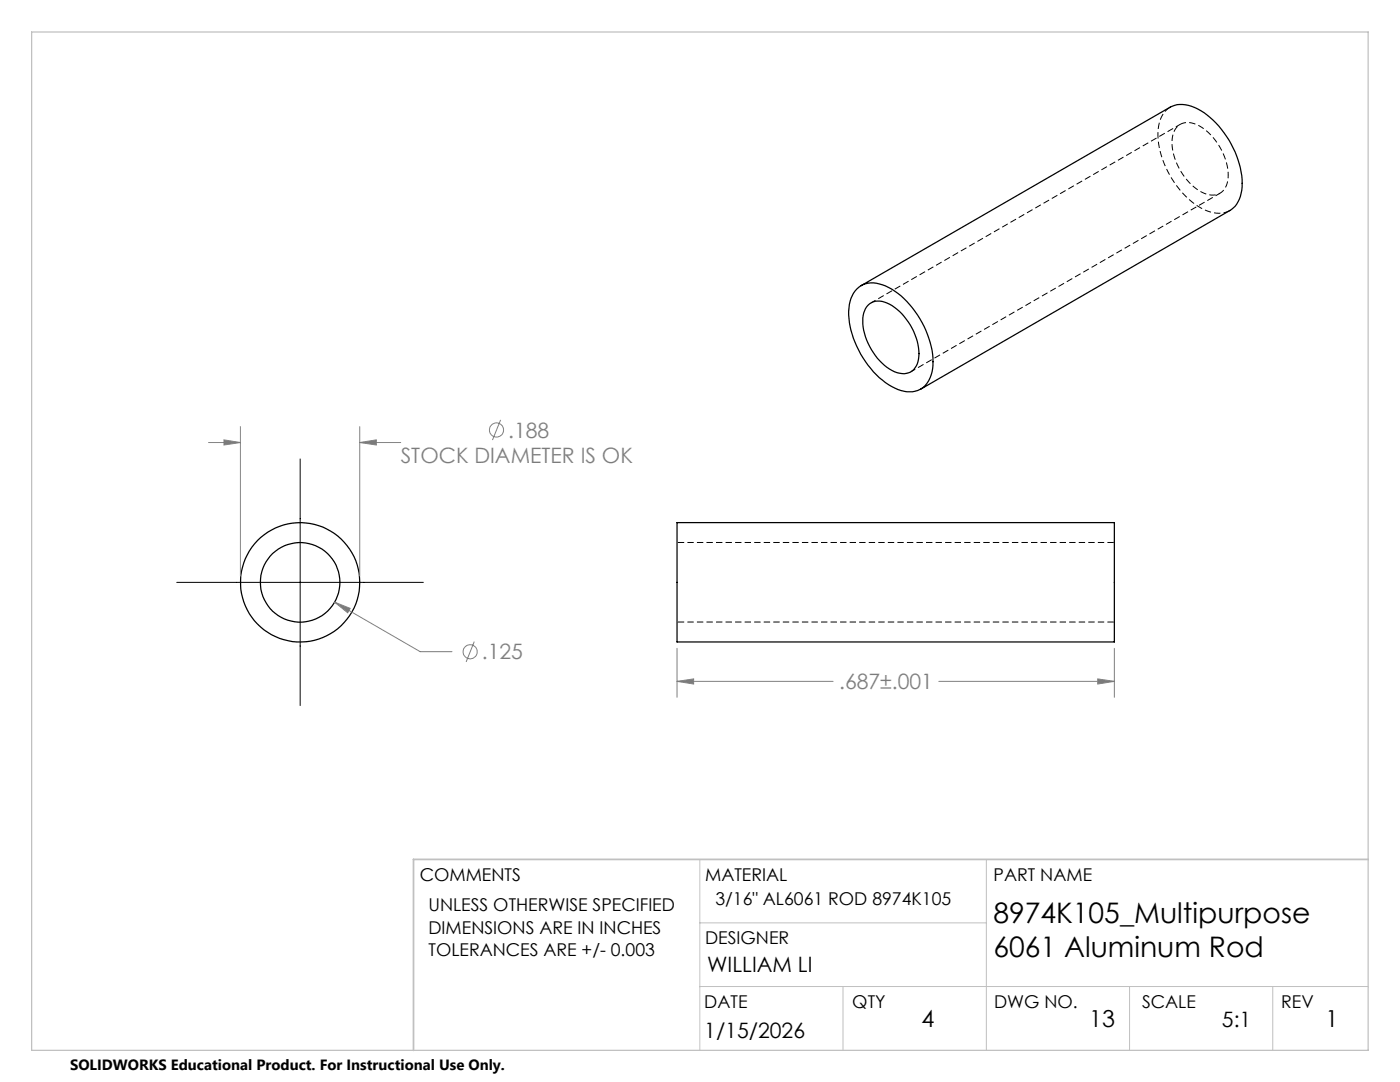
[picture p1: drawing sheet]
<svg xmlns="http://www.w3.org/2000/svg" width="279mm" height="216mm" viewBox="0 0 279 216" stroke-linecap="round" stroke-linejoin="round" font-family="sans-serif">
<g fill="none" stroke="#000" stroke-width=".25">
<path d="M171 57.7a4.6 4.6 0 0 1 5.1-.9 16.6 16.6 0 0 1 9 9.9 11.9 11.9 0 0 1 .5 8.7 4.4 4.4 0 0 1-5.8 2.5 15.1 15.1 0 0 1-8-7.2 15 15 0 0 1-2.1-10.6l.6-1.6zM171.8 57l61.7-35.6a6 6 0 0 1 6.1 .7 18.5 18.5 0 0 1 8.3 15.2 5.7 5.7 0 0 1-2.5 4.7l-61.6 35.6M173.2 60.9a3.5 3.5 0 0 1 4.4-.2 11.9 11.9 0 0 1 5.7 11 3.1 3.1 0 0 1-4.3 2.7 11.6 11.6 0 0 1-6.6-8.5 5.6 5.6 0 0 1 .8-5zM135.1 104.3h87.3v23.8h-87.3z"/>
<circle cx="59.9" cy="116.2" r="11.9"/>
<circle cx="59.9" cy="116.2" r="7.9"/>
</g>
<path d="M245.5 42a6.2 6.2 0 0 1-6.5-.9 18.3 18.3 0 0 1-7.9-15.3 5.4 5.4 0 0 1 2.5-4.4M222.4 108.2h-87.3M135.1 124.1h87.3" fill="none" stroke="#000" stroke-width=".2" stroke-dasharray="1.3 .6" stroke-dashoffset="-.1" stroke-linecap="butt"/>
<path d="M245.1 34.9a12.1 12.1 0 0 0-6.3-10.1 3.2 3.2 0 0 0-4.9 3.1 12 12 0 0 0 6.4 10.6 3.2 3.2 0 0 0 4.8-3v-.6" fill="none" stroke="#000" stroke-width=".2" stroke-dasharray="1.3 .6" stroke-dashoffset=".6" stroke-linecap="butt"/>
<path d="M235.5 24.8l-61.7 35.6M181.8 74.2l61.7-35.6" fill="none" stroke="#000" stroke-width=".2" stroke-dasharray="1.3 .6" stroke-dashoffset=".3" stroke-linecap="butt"/>
<g fill="none" stroke="#808080" stroke-width=".2">
<path d="M41.6 88.3h6.4M44.7 87.8l3.3 .5-3.3 .5zM48 85.1v29.8M71.8 88.3l3.3-.5v1zM71.8 85.1v29.8M71.8 88.3h8.2M99.9 83.8l-1.6 4M66.8 120.2l3.1 1.2-.5 .9zM66.8 120.2l17.1 9.8h6.3M94.7 128l-1.7 4.1M135.1 136l3.3-.5v1zM135.1 129.4v9.7"/>
<path d="M135.1 136h31.2M187.4 136h35M219.1 135.5l3.3 .5-3.3 .5zM222.4 129.4v9.7"/>
<circle cx="99.1" cy="85.8" r="1.41"/>
<circle cx="93.8" cy="130" r="1.41"/>
</g>
<path d="M59.9 91.6v49.2M35.3 116.2h49.2" fill="none" stroke="#000" stroke-width=".2"/>
<path d="M139.7 171.5v38.1M196.8 171.5v38.1M139.7 196.8h133.3M139.7 184.1h57.1M168.2 196.8v12.8M225.4 196.8v12.8M254 196.8v12.8" fill="none" stroke="#c0c0c0" stroke-width=".2"/>
<path d="M6.3 6.4h266.7v203.2h-266.7z" fill="none" stroke="#c0c0c0" stroke-width=".25"/>
<path d="M273 171.5h-190.5v38.1" fill="none" stroke="#c0c0c0" stroke-width=".35"/>
<path d="M44.7 87.8l3.3 .5-3.3 .5zM71.8 88.3l3.3-.5v1zM66.8 120.2l2.6 2.1 .5-.9zM135.1 136l3.3-.5v1zM219.1 135.5l3.3 .5-3.3 .5z" fill="#808080"/>
<g font-size="5.6">
<text x="198.3" y="184.2">8974K105_Multipurpose</text>
<text x="198.3" y="190.9">6061 Aluminum Rod</text>
</g>
<g font-size="4.7">
<text x="183.9" y="204.9">4</text>
<text x="217.4" y="204.9">13</text>
<text x="264.5" y="204.9">1</text>
</g>
<g font-size="4.2" fill="#808080">
<text x="101.4" y="87.3">.188</text>
<text x="80" y="92.4">STOCK DIAMETER IS OK</text>
<text x="96.2" y="131.6">.125</text>
<text x="167.5" y="137.5">.687±.001</text>
</g>
<g font-size="4.2">
<text x="141.1" y="193.9">WILLIAM LI</text>
<text x="140.6" y="207.2">1/15/2026</text>
<text x="243.9" y="204.9">5:1</text>
</g>
<g font-size="3.5">
<text x="83.8" y="175.9">COMMENTS</text>
<text x="140.7" y="175.9">MATERIAL</text>
<text x="198.3" y="175.8">PART NAME</text>
<text x="85.5" y="181.8">UNLESS OTHERWISE SPECIFIED</text>
<text x="142.8" y="180.6">3/16&quot; AL6061 ROD 8974K105</text>
<text x="85.5" y="186.3">DIMENSIONS ARE IN INCHES</text>
<text x="85.5" y="190.8">TOLERANCES ARE +/- 0.003</text>
<text x="140.7" y="188.3">DESIGNER</text>
<text x="140.6" y="201.2">DATE</text>
<text x="170.1" y="201.2">QTY</text>
<text x="198.4" y="201.2">DWG NO.</text>
<text x="227.9" y="201.2">SCALE</text>
<text x="255.7" y="201.2">REV</text>
</g>
<text font-size="3" x="14" y="213.5">SOLIDWORKS Educational Product. For Instructional Use Only.</text>
</svg>
